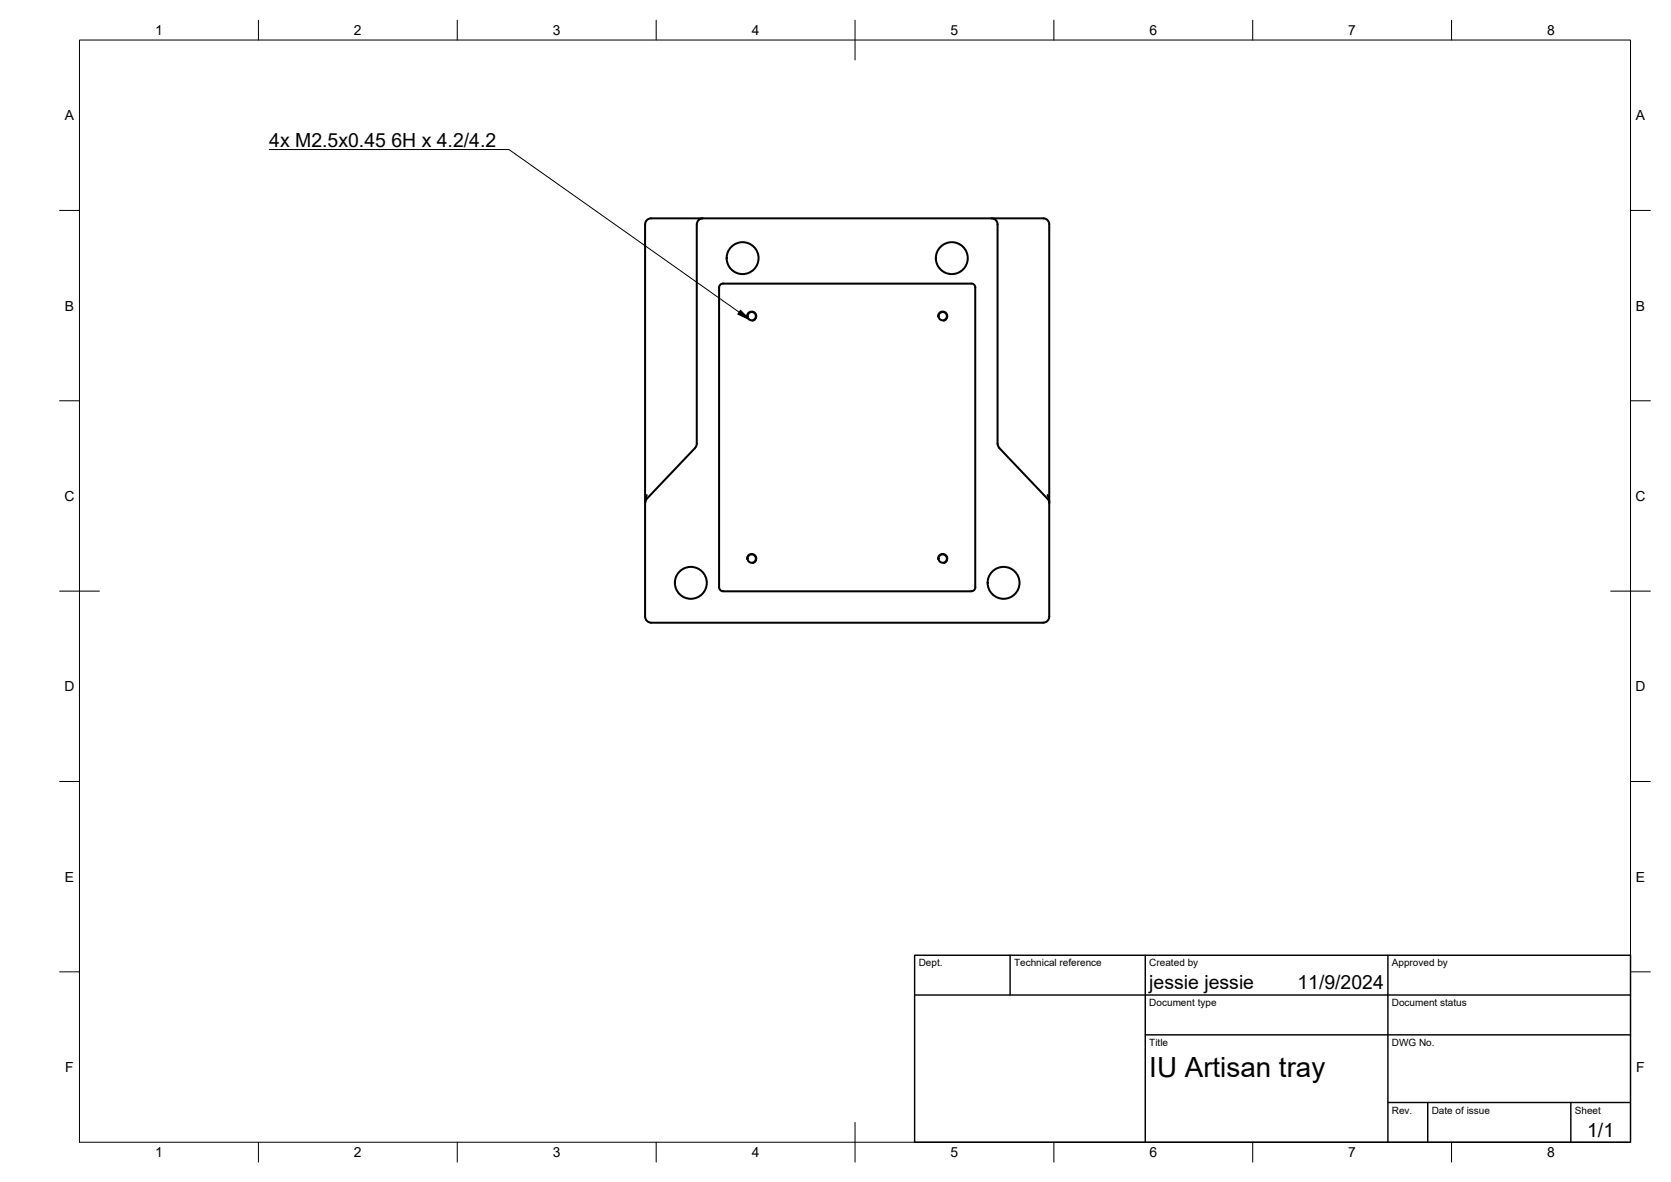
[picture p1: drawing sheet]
<svg xmlns="http://www.w3.org/2000/svg" width="420mm" height="297mm" viewBox="0 0 420 297" stroke-linecap="round" stroke-linejoin="round" font-family="sans-serif">
<!-- layer: Visible -->
<g fill="none" stroke="#000" stroke-width=".51">
<path d="M162.2 56.4v98.6M162.2 56.4a1.49 1.49 0 0 1 1.5-1.5h98.6a1.49 1.49 0 0 1 1.5 1.5v98.6M176.7 54.9a1.52 1.52 0 0 0-1.5 1.5v55.4l-.4 .7-12.2 12.9-.4 1 .4-2M249.3 54.9a1.49 1.49 0 0 1 1.5 1.5v55.1M181.1 71.5l.7-.2h62.4a1.01 1.01 0 0 1 1 1v75.3a1.04 1.04 0 0 1-1 1h-62.4a1.01 1.01 0 0 1-1-1v-75.3zM250.8 111.5l.5 1 12.1 12.9 .4 1-.4-2M162.2 155a1.49 1.49 0 0 0 1.5 1.5M163.7 156.5h98.6M263.8 155a1.49 1.49 0 0 1-1.5 1.5"/>
<circle cx="186.7" cy="64.9" r="4"/>
<circle cx="189" cy="79.5" r="1.05"/>
<circle cx="237" cy="79.5" r="1.05"/>
<circle cx="239.3" cy="64.9" r="4"/>
<circle cx="173.7" cy="146.5" r="4"/>
<circle cx="189" cy="140.4" r="1.05"/>
<circle cx="237" cy="140.4" r="1.05"/>
<circle cx="252.3" cy="146.5" r="4"/>
</g>
<!-- layer: Visible Narrow -->
<path d="M187.7 79.7a1.28 1.28 0 0 1 1.1-1.5 1.28 1.28 0 0 1 1.5 1 1.28 1.28 0 0 1-1.1 1.5M235.8 79.7a1.28 1.28 0 0 1 1-1.5 1.28 1.28 0 0 1 1.5 1 1.28 1.28 0 0 1-1 1.5M187.7 140.6a1.28 1.28 0 0 1 1.1-1.5 1.28 1.28 0 0 1 1.5 1.1 1.28 1.28 0 0 1-1.1 1.4M235.8 140.6a1.28 1.28 0 0 1 1-1.5 1.28 1.28 0 0 1 1.5 1.1 1.28 1.28 0 0 1-1 1.4" fill="none" stroke="#000" stroke-width=".25"/>
<!-- layer: BORDER -->
<g fill="none" stroke="#000" stroke-width=".25">
<path d="M20 10.1h390v276.9h-390zM65 5.1v5M115 5.1v5M165 5.1v5M215 5.1v10M265 5.1v5M315 5.1v5M365 5.1v5M15 52.9h5M410 52.9h5M15 100.7h5M410 100.7h5"/>
<path d="M15 148.6h10M405 148.6h10M15 196.4h5M410 196.4h5M15 244.2h5M410 244.2h5M65 287v5M115 287v5M165 287v5M215 282.1v9.9M265 287v5M315 287v5"/>
<path d="M365 287v5"/>
</g>
<!-- layer: TITLEBLOCK -->
<path d="M230 240.1h180v46.9h-180zM230 250h180M254 240.1v9.9M288 240.1v46.9M349 240.1v46.9M288 260.1h122M349 277.1h61M359 277.1v9.9M395 277.1v9.9" fill="none" stroke="#000" stroke-width=".36"/>
<!-- layer: Hole Notes -->
<path d="M186.2 78l2.5 2.5-3.2-1.6z" fill="#000" stroke="#000" stroke-width=".25"/>
<path d="M67.7 37.6h60.3l57.8 40.9" fill="none" stroke="#000" stroke-width=".25"/>
<text font-size="7" x="289" y="270.6">IU Artisan tray</text>
<g font-size="4.9">
<text x="67.7" y="36.9">4x M2.5x0.45</text>
<text x="98.4" y="36.9">6H x 4.2/4.2</text>
<text x="289" y="248.5">jessie jessie</text>
<text x="326.2" y="248.5">11/9/2024</text>
<text x="399.1" y="285.7">1/1</text>
</g>
<g font-size="3.5">
<text x="39" y="8.8">1</text>
<text x="89" y="8.8">2</text>
<text x="139" y="8.8">3</text>
<text x="189" y="8.8">4</text>
<text x="239" y="8.8">5</text>
<text x="289" y="8.8">6</text>
<text x="339" y="8.8">7</text>
<text x="389" y="8.8">8</text>
<text x="16.3" y="30.2">A</text>
<text x="411.3" y="30.2">A</text>
<text x="16.3" y="78">B</text>
<text x="411.3" y="78">B</text>
<text x="16.2" y="125.9">C</text>
<text x="411.2" y="125.9">C</text>
<text x="16.2" y="173.7">D</text>
<text x="411.2" y="173.7">D</text>
<text x="16.3" y="221.6">E</text>
<text x="411.3" y="221.6">E</text>
<text x="16.4" y="269.4">F</text>
<text x="411.4" y="269.4">F</text>
<text x="39" y="290.8">1</text>
<text x="89" y="290.8">2</text>
<text x="139" y="290.8">3</text>
<text x="189" y="290.8">4</text>
<text x="239" y="290.8">5</text>
<text x="289" y="290.8">6</text>
<text x="339" y="290.8">7</text>
<text x="389" y="290.8">8</text>
</g>
<g font-size="2.5">
<text x="231" y="242.9">Dept.</text>
<text x="255" y="242.9">Technical reference</text>
<text x="289" y="242.9">Created by</text>
<text x="350" y="242.9">Approved by</text>
<text x="289" y="252.8">Document type</text>
<text x="350" y="252.8">Document status</text>
<text x="289" y="262.9">Title</text>
<text x="350" y="262.9">DWG No.</text>
<text x="350" y="279.9">Rev.</text>
<text x="360" y="279.9">Date of issue</text>
<text x="396" y="279.9">Sheet</text>
</g>
</svg>
